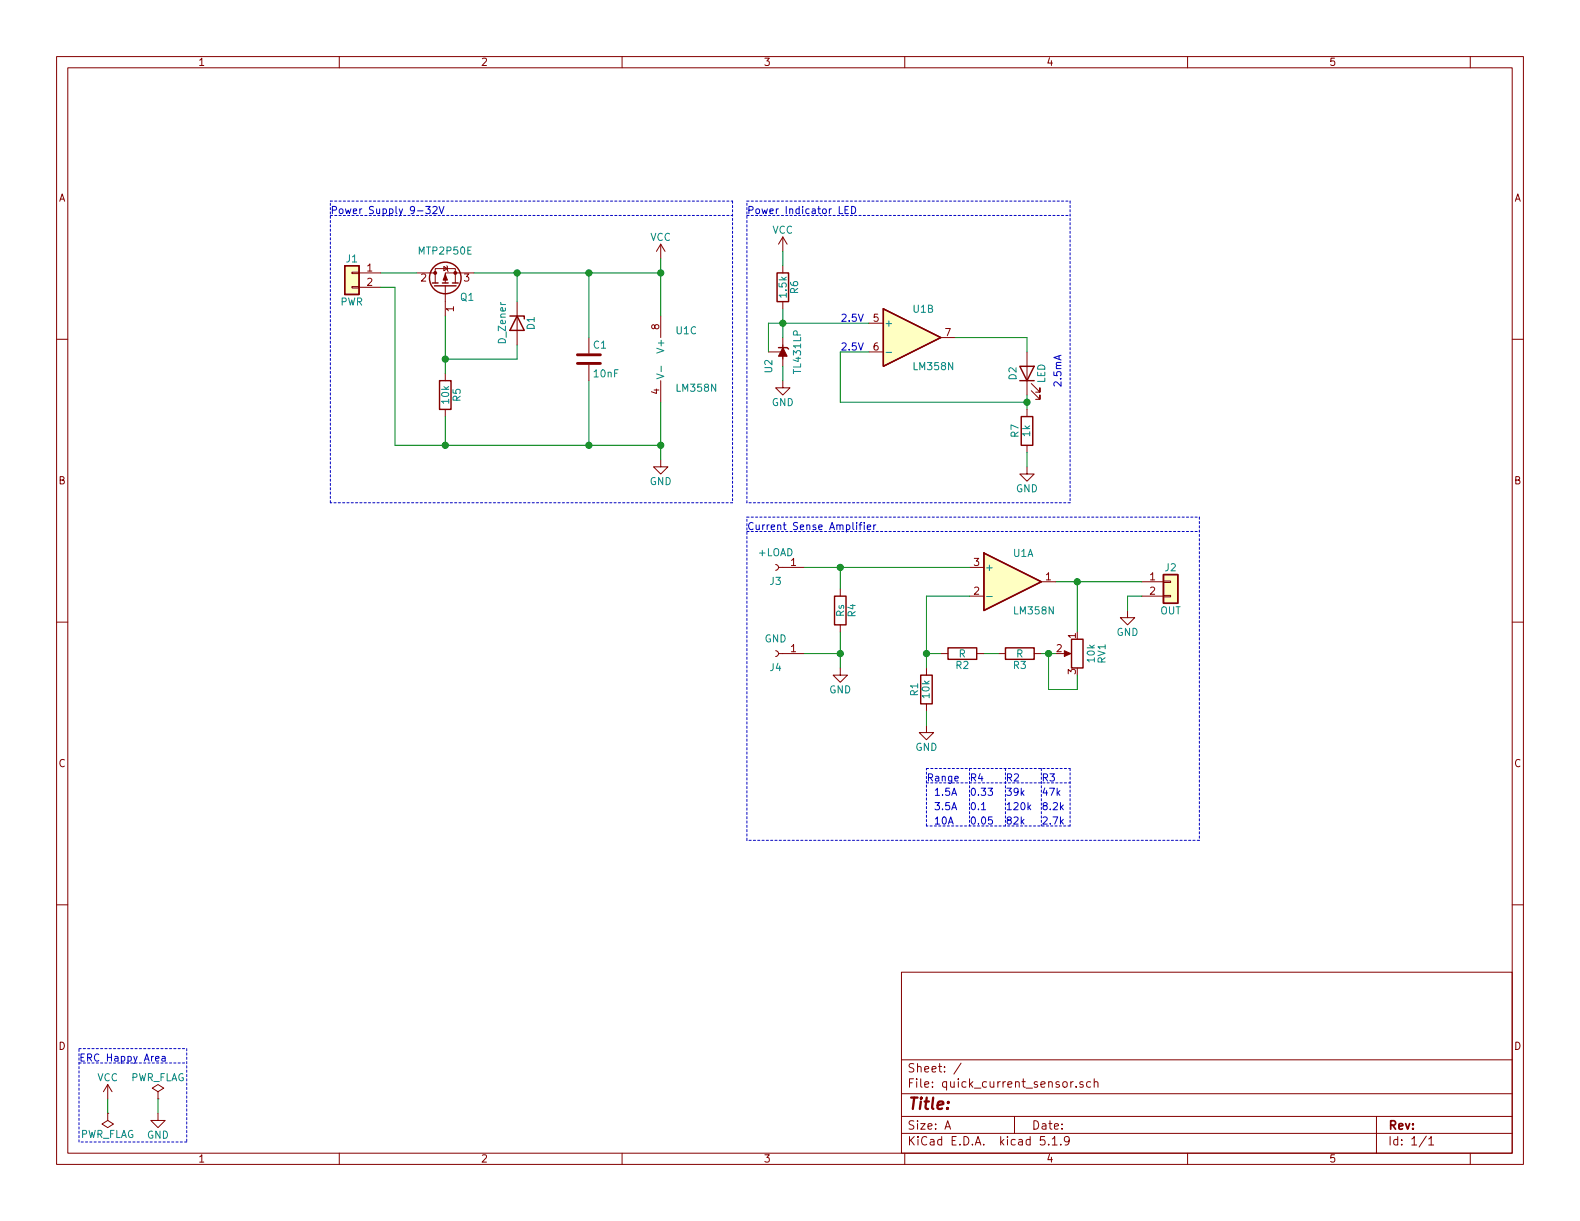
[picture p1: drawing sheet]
EESchema Schematic File Version 4
EELAYER 30 0
EELAYER END
$Descr A 11000 8500
encoding utf-8
Sheet 1 1
Title ""
Date ""
Rev ""
Comp ""
Comment1 ""
Comment2 ""
Comment3 ""
Comment4 ""
$EndDescr
$Comp
L Amplifier_Operational:LM358 U1
U 1 1
P 7050 4050
F 0 "U1" H 7050 4250 50  0000 L CNN
F 1 "LM358N" H 7050 3850 50  0000 L CNN
F 2 "Package_DIP:DIP-8_W7.62mm_LongPads" H 7050 4050 50  0001 C CNN
F 3 "http://www.ti.com/lit/ds/symlink/lm2904-n.pdf" H 7050 4050 50  0001 C CNN
	1    7050 4050
	1    0    0    -1  
$EndComp
$Comp
L Amplifier_Operational:LM358 U1
U 2 1
P 6350 2350
F 0 "U1" H 6350 2550 50  0000 L CNN
F 1 "LM358N" H 6350 2150 50  0000 L CNN
F 2 "Package_DIP:DIP-8_W7.62mm_LongPads" H 6350 2350 50  0001 C CNN
F 3 "http://www.ti.com/lit/ds/symlink/lm2904-n.pdf" H 6350 2350 50  0001 C CNN
	2    6350 2350
	1    0    0    -1  
$EndComp
$Comp
L Amplifier_Operational:LM358 U1
U 3 1
P 4700 2500
F 0 "U1" H 4700 2700 50  0000 L CNN
F 1 "LM358N" H 4700 2300 50  0000 L CNN
F 2 "Package_DIP:DIP-8_W7.62mm_LongPads" H 4700 2500 50  0001 C CNN
F 3 "http://www.ti.com/lit/ds/symlink/lm2904-n.pdf" H 4700 2500 50  0001 C CNN
	3    4700 2500
	1    0    0    -1  
$EndComp
$Comp
L Device:R R4
U 1 1
P 5850 4250
F 0 "R4" V 5930 4250 50  0000 C CNN
F 1 "Rs" V 5850 4250 50  0000 C CNN
F 2 "pl_DalePR:RH-10" V 5780 4250 50  0001 C CNN
F 3 "~" H 5850 4250 50  0001 C CNN
	1    5850 4250
	1    0    0    1   
$EndComp
$Comp
L Device:R R2
U 1 1
P 6700 4550
F 0 "R2" V 6780 4550 50  0000 C CNN
F 1 "R" V 6700 4550 50  0000 C CNN
F 2 "Resistor_THT:R_Axial_DIN0207_L6.3mm_D2.5mm_P10.16mm_Horizontal" V 6630 4550 50  0001 C CNN
F 3 "~" H 6700 4550 50  0001 C CNN
	1    6700 4550
	0    1    1    0   
$EndComp
$Comp
L Device:R R1
U 1 1
P 6450 4800
F 0 "R1" V 6530 4800 50  0000 C CNN
F 1 "10k" V 6450 4800 50  0000 C CNN
F 2 "Resistor_THT:R_Axial_DIN0207_L6.3mm_D2.5mm_P10.16mm_Horizontal" V 6380 4800 50  0001 C CNN
F 3 "~" H 6450 4800 50  0001 C CNN
	1    6450 4800
	-1   0    0    1   
$EndComp
$Comp
L Device:R_POT RV1
U 1 1
P 7500 4550
F 0 "RV1" V 7325 4550 50  0000 C CNN
F 1 "10k" V 7400 4550 50  0000 C CNN
F 2 "Potentiometer_THT:Potentiometer_Bourns_3006P_Horizontal" H 7500 4550 50  0001 C CNN
F 3 "~" H 7500 4550 50  0001 C CNN
	1    7500 4550
	-1   0    0    -1  
$EndComp
$Comp
L power:GND #PWR01
U 1 1
P 4600 3200
F 0 "#PWR01" H 4600 2950 50  0001 C CNN
F 1 "GND" H 4600 3050 50  0000 C CNN
F 2 "" H 4600 3200 50  0001 C CNN
F 3 "" H 4600 3200 50  0001 C CNN
	1    4600 3200
	1    0    0    -1  
$EndComp
$Comp
L Device:C C1
U 1 1
P 4100 2500
F 0 "C1" H 4125 2600 50  0000 L CNN
F 1 "10nF" H 4125 2400 50  0000 L CNN
F 2 "Capacitor_SMD:C_0805_2012Metric_Pad1.18x1.45mm_HandSolder" H 4138 2350 50  0001 C CNN
F 3 "~" H 4100 2500 50  0001 C CNN
	1    4100 2500
	1    0    0    -1  
$EndComp
$Comp
L power:GND #PWR02
U 1 1
P 5850 4650
F 0 "#PWR02" H 5850 4400 50  0001 C CNN
F 1 "GND" H 5850 4500 50  0000 C CNN
F 2 "" H 5850 4650 50  0001 C CNN
F 3 "" H 5850 4650 50  0001 C CNN
	1    5850 4650
	1    0    0    -1  
$EndComp
Wire Wire Line
	5850 4400 5850 4550
Wire Wire Line
	5850 4550 5600 4550
Connection ~ 5850 4550
Wire Wire Line
	5850 4550 5850 4650
Wire Wire Line
	5600 3950 5850 3950
Wire Wire Line
	5850 3950 5850 4100
Wire Wire Line
	7350 4050 7500 4050
Wire Wire Line
	7500 4050 7500 4400
Wire Wire Line
	6550 4550 6450 4550
Wire Wire Line
	6450 4550 6450 4150
Wire Wire Line
	6450 4150 6750 4150
Wire Wire Line
	6450 4550 6450 4650
Connection ~ 6450 4550
$Comp
L power:GND #PWR03
U 1 1
P 6450 5050
F 0 "#PWR03" H 6450 4800 50  0001 C CNN
F 1 "GND" H 6450 4900 50  0000 C CNN
F 2 "" H 6450 5050 50  0001 C CNN
F 3 "" H 6450 5050 50  0001 C CNN
	1    6450 5050
	1    0    0    -1  
$EndComp
Wire Wire Line
	6450 5050 6450 4950
Wire Wire Line
	7500 4050 7950 4050
Connection ~ 7500 4050
$Comp
L power:GND #PWR04
U 1 1
P 7850 4250
F 0 "#PWR04" H 7850 4000 50  0001 C CNN
F 1 "GND" H 7850 4100 50  0000 C CNN
F 2 "" H 7850 4250 50  0001 C CNN
F 3 "" H 7850 4250 50  0001 C CNN
	1    7850 4250
	1    0    0    -1  
$EndComp
Wire Wire Line
	7950 4150 7850 4150
Wire Wire Line
	7850 4150 7850 4250
$Comp
L Device:R R3
U 1 1
P 7100 4550
F 0 "R3" V 7180 4550 50  0000 C CNN
F 1 "R" V 7100 4550 50  0000 C CNN
F 2 "Resistor_THT:R_Axial_DIN0207_L6.3mm_D2.5mm_P10.16mm_Horizontal" V 7030 4550 50  0001 C CNN
F 3 "~" H 7100 4550 50  0001 C CNN
	1    7100 4550
	0    1    1    0   
$EndComp
Wire Wire Line
	6850 4550 6950 4550
Wire Wire Line
	7250 4550 7300 4550
Text Notes 6750 5450 0    50   ~ 0
R4
Text Notes 6450 5450 0    50   ~ 0
Range
Text Notes 7000 5450 0    50   ~ 0
R2
Text Notes 7250 5450 0    50   ~ 0
R3
Text Notes 6500 5550 0    50   ~ 0
1.5A
Text Notes 6500 5650 0    50   ~ 0
3.5A
Text Notes 6500 5750 0    50   ~ 0
10A
Text Notes 6750 5550 0    50   ~ 0
0.33
Text Notes 6750 5650 0    50   ~ 0
0.1
Text Notes 6750 5750 0    50   ~ 0
0.05
Text Notes 7000 5550 0    50   ~ 0
39k
Text Notes 7000 5650 0    50   ~ 0
120k
Text Notes 7000 5750 0    50   ~ 0
82k
Text Notes 7250 5550 0    50   ~ 0
47k
Text Notes 7250 5650 0    50   ~ 0
8.2k
Text Notes 7250 5750 0    50   ~ 0
2.7k
Wire Notes Line
	6450 5450 7450 5450
Wire Notes Line
	7450 5750 6450 5750
Wire Notes Line
	6450 5750 6450 5350
Wire Notes Line
	6450 5350 7450 5350
Wire Notes Line
	7450 5350 7450 5750
Wire Notes Line
	7250 5350 7250 5750
Wire Notes Line
	7000 5350 7000 5750
Wire Notes Line
	6750 5350 6750 5750
$Comp
L Device:LED D2
U 1 1
P 7150 2600
F 0 "D2" H 7150 2700 50  0000 C CNN
F 1 "LED" H 7150 2500 50  0000 C CNN
F 2 "LED_THT:LED_D3.0mm" H 7150 2600 50  0001 C CNN
F 3 "~" H 7150 2600 50  0001 C CNN
	1    7150 2600
	0    -1   -1   0   
$EndComp
$Comp
L Device:R R7
U 1 1
P 7150 3000
F 0 "R7" V 7230 3000 50  0000 C CNN
F 1 "1k" V 7150 3000 50  0000 C CNN
F 2 "Resistor_THT:R_Axial_DIN0207_L6.3mm_D2.5mm_P10.16mm_Horizontal" V 7080 3000 50  0001 C CNN
F 3 "~" H 7150 3000 50  0001 C CNN
	1    7150 3000
	-1   0    0    1   
$EndComp
$Comp
L power:GND #PWR08
U 1 1
P 7150 3250
F 0 "#PWR08" H 7150 3000 50  0001 C CNN
F 1 "GND" H 7150 3100 50  0000 C CNN
F 2 "" H 7150 3250 50  0001 C CNN
F 3 "" H 7150 3250 50  0001 C CNN
	1    7150 3250
	1    0    0    -1  
$EndComp
Wire Wire Line
	6650 2350 7150 2350
Wire Wire Line
	7150 2350 7150 2450
Wire Wire Line
	7150 2750 7150 2800
Wire Wire Line
	7150 3150 7150 3250
Wire Wire Line
	6050 2450 5850 2450
Wire Wire Line
	5850 2450 5850 2800
Wire Wire Line
	5850 2800 7150 2800
Connection ~ 7150 2800
Wire Wire Line
	7150 2800 7150 2850
$Comp
L Reference_Voltage:TL431LP U2
U 1 1
P 5450 2450
F 0 "U2" H 5350 2550 50  0000 C CNN
F 1 "TL431LP" H 5450 2350 50  0000 C CNN
F 2 "Package_TO_SOT_THT:TO-92_W4.0mm_StaggerEven_Horizontal_FlatSideDown" H 5450 2300 50  0001 C CIN
F 3 "http://www.ti.com/lit/ds/symlink/tl431.pdf" H 5450 2450 50  0001 C CIN
	1    5450 2450
	0    -1   -1   0   
$EndComp
$Comp
L Device:R R6
U 1 1
P 5450 2000
F 0 "R6" V 5530 2000 50  0000 C CNN
F 1 "1.5k" V 5450 2000 50  0000 C CNN
F 2 "Resistor_THT:R_Axial_DIN0207_L6.3mm_D2.5mm_P10.16mm_Horizontal" V 5380 2000 50  0001 C CNN
F 3 "~" H 5450 2000 50  0001 C CNN
	1    5450 2000
	1    0    0    -1  
$EndComp
$Comp
L power:VCC #PWR05
U 1 1
P 4600 1800
F 0 "#PWR05" H 4600 1650 50  0001 C CNN
F 1 "VCC" H 4600 1950 50  0000 C CNN
F 2 "" H 4600 1800 50  0001 C CNN
F 3 "" H 4600 1800 50  0001 C CNN
	1    4600 1800
	1    0    0    -1  
$EndComp
$Comp
L power:VCC #PWR06
U 1 1
P 5450 1750
F 0 "#PWR06" H 5450 1600 50  0001 C CNN
F 1 "VCC" H 5450 1900 50  0000 C CNN
F 2 "" H 5450 1750 50  0001 C CNN
F 3 "" H 5450 1750 50  0001 C CNN
	1    5450 1750
	1    0    0    -1  
$EndComp
Wire Wire Line
	5450 1750 5450 1850
Wire Wire Line
	5450 2150 5450 2250
Wire Wire Line
	6050 2250 5450 2250
Connection ~ 5450 2250
Wire Wire Line
	5450 2250 5450 2350
Wire Wire Line
	5350 2450 5350 2250
Wire Wire Line
	5350 2250 5450 2250
$Comp
L power:GND #PWR07
U 1 1
P 5450 2650
F 0 "#PWR07" H 5450 2400 50  0001 C CNN
F 1 "GND" H 5450 2500 50  0000 C CNN
F 2 "" H 5450 2650 50  0001 C CNN
F 3 "" H 5450 2650 50  0001 C CNN
	1    5450 2650
	1    0    0    -1  
$EndComp
Wire Wire Line
	5450 2650 5450 2550
Text Notes 5850 2250 0    50   ~ 0
2.5V
Text Notes 5850 2450 0    50   ~ 0
2.5V
Text Notes 7400 2700 1    50   ~ 0
2.5mA
$Comp
L Device:Q_PMOS_GDS Q1
U 1 1
P 3100 2000
F 0 "Q1" V 3000 1900 50  0000 R TNN
F 1 "MTP2P50E" V 3350 2000 50  0000 C CNN
F 2 "Package_TO_SOT_THT:TO-220-3_Horizontal_TabUp" H 3300 2100 50  0001 C CNN
F 3 "~" H 3100 2000 50  0001 C CNN
	1    3100 2000
	0    -1   -1   0   
$EndComp
$Comp
L Device:D_Zener D1
U 1 1
P 3600 2250
F 0 "D1" H 3600 2350 50  0000 C CNN
F 1 "D_Zener" H 3600 2150 50  0000 C CNN
F 2 "pl_Nexperia:Nexperia_BZV55_SOD80C" H 3600 2250 50  0001 C CNN
F 3 "~" H 3600 2250 50  0001 C CNN
	1    3600 2250
	0    1    1    0   
$EndComp
$Comp
L Device:R R5
U 1 1
P 3100 2750
F 0 "R5" V 3180 2750 50  0000 C CNN
F 1 "10k" V 3100 2750 50  0000 C CNN
F 2 "Resistor_THT:R_Axial_DIN0207_L6.3mm_D2.5mm_P10.16mm_Horizontal" V 3030 2750 50  0001 C CNN
F 3 "~" H 3100 2750 50  0001 C CNN
	1    3100 2750
	1    0    0    -1  
$EndComp
Wire Wire Line
	3600 2100 3600 1900
Wire Wire Line
	3600 1900 3300 1900
Wire Wire Line
	2650 1900 2900 1900
Wire Wire Line
	3100 3100 3100 2900
Wire Wire Line
	3600 1900 4100 1900
Wire Wire Line
	4100 1900 4100 2350
Connection ~ 3600 1900
Wire Wire Line
	4100 2650 4100 3100
Wire Wire Line
	4100 3100 3100 3100
Connection ~ 3100 3100
Wire Wire Line
	3100 2200 3100 2500
Wire Wire Line
	3600 2400 3600 2500
Wire Wire Line
	3600 2500 3100 2500
Connection ~ 3100 2500
Wire Wire Line
	3100 2500 3100 2600
Wire Wire Line
	4100 1900 4600 1900
Wire Wire Line
	4600 1900 4600 2200
Connection ~ 4100 1900
Wire Wire Line
	4600 2800 4600 3100
Wire Wire Line
	4600 3100 4100 3100
Connection ~ 4100 3100
Wire Wire Line
	4600 1900 4600 1800
Connection ~ 4600 1900
Wire Wire Line
	4600 3200 4600 3100
Connection ~ 4600 3100
Text Notes 2300 1500 0    50   ~ 0
Power Supply 9-32V
Wire Notes Line
	2300 1500 5100 1500
Wire Notes Line
	5100 3500 2300 3500
Wire Notes Line
	2300 3500 2300 1400
Wire Notes Line
	2300 1400 5100 1400
Wire Notes Line
	5100 1400 5100 3500
Text Notes 5200 1500 0    50   ~ 0
Power Indicator LED
Wire Notes Line
	5200 1500 7450 1500
Wire Notes Line
	7450 3500 5200 3500
Wire Notes Line
	5200 3500 5200 1400
Wire Notes Line
	5200 1400 7450 1400
Wire Notes Line
	7450 1400 7450 3500
Text Notes 5200 3700 0    50   ~ 0
Current Sense Amplifier
Wire Notes Line
	5200 3700 8350 3700
Wire Notes Line
	8350 5850 5200 5850
Wire Notes Line
	5200 5850 5200 3600
Wire Notes Line
	5200 3600 8350 3600
Wire Notes Line
	8350 3600 8350 5850
$Comp
L power:VCC #PWR0101
U 1 1
P 750 7650
F 0 "#PWR0101" H 750 7500 50  0001 C CNN
F 1 "VCC" H 750 7800 50  0000 C CNN
F 2 "" H 750 7650 50  0001 C CNN
F 3 "" H 750 7650 50  0001 C CNN
	1    750  7650
	1    0    0    -1  
$EndComp
$Comp
L power:GND #PWR0102
U 1 1
P 1100 7750
F 0 "#PWR0102" H 1100 7500 50  0001 C CNN
F 1 "GND" H 1100 7600 50  0000 C CNN
F 2 "" H 1100 7750 50  0001 C CNN
F 3 "" H 1100 7750 50  0001 C CNN
	1    1100 7750
	1    0    0    -1  
$EndComp
$Comp
L power:PWR_FLAG #FLG0101
U 1 1
P 1100 7650
F 0 "#FLG0101" H 1100 7725 50  0001 C CNN
F 1 "PWR_FLAG" H 1100 7800 50  0000 C CNN
F 2 "" H 1100 7650 50  0001 C CNN
F 3 "~" H 1100 7650 50  0001 C CNN
	1    1100 7650
	1    0    0    -1  
$EndComp
$Comp
L power:PWR_FLAG #FLG0102
U 1 1
P 750 7750
F 0 "#FLG0102" H 750 7825 50  0001 C CNN
F 1 "PWR_FLAG" H 750 7900 50  0000 C CNN
F 2 "" H 750 7750 50  0001 C CNN
F 3 "~" H 750 7750 50  0001 C CNN
	1    750  7750
	-1   0    0    1   
$EndComp
Wire Wire Line
	750  7650 750  7750
Wire Wire Line
	1100 7650 1100 7750
Text Notes 550  7400 0    50   ~ 0
ERC Happy Area
Wire Notes Line
	550  7400 1300 7400
Wire Notes Line
	1300 7950 550  7950
Wire Notes Line
	550  7950 550  7300
Wire Notes Line
	550  7300 1300 7300
Wire Notes Line
	1300 7300 1300 7950
Wire Wire Line
	7500 4700 7500 4800
Wire Wire Line
	7500 4800 7300 4800
Wire Wire Line
	7300 4800 7300 4550
Connection ~ 7300 4550
Wire Wire Line
	7300 4550 7350 4550
Connection ~ 5850 3950
Wire Wire Line
	2650 2000 2750 2000
Wire Wire Line
	2750 2000 2750 3100
Wire Wire Line
	2750 3100 3100 3100
$Comp
L Connector_Generic:Conn_01x02 J2
U 1 1
P 8150 4050
F 0 "J2" H 8150 4150 50  0000 C CNN
F 1 "OUT" H 8150 3850 50  0000 C CNN
F 2 "pl_TerminalBlock:WJ127-5.0-2P" H 8150 4050 50  0001 C CNN
F 3 "~" H 8150 4050 50  0001 C CNN
	1    8150 4050
	1    0    0    -1  
$EndComp
$Comp
L Connector:Conn_01x01_Female J3
U 1 1
P 5400 3950
F 0 "J3" H 5400 4050 50  0000 C CNN
F 1 "+LOAD" H 5400 3850 50  0000 C CNN
F 2 "pl_Banana:banana_edge_mount" H 5400 3950 50  0001 C CNN
F 3 "~" H 5400 3950 50  0001 C CNN
	1    5400 3950
	-1   0    0    1   
$EndComp
$Comp
L Connector:Conn_01x01_Female J4
U 1 1
P 5400 4550
F 0 "J4" H 5400 4650 50  0000 C CNN
F 1 "GND" H 5400 4450 50  0000 C CNN
F 2 "pl_Banana:banana_edge_mount" H 5400 4550 50  0001 C CNN
F 3 "~" H 5400 4550 50  0001 C CNN
	1    5400 4550
	-1   0    0    1   
$EndComp
$Comp
L Connector_Generic:Conn_01x02 J1
U 1 1
P 2450 1900
F 0 "J1" H 2450 2000 50  0000 C CNN
F 1 "PWR" H 2450 1700 50  0000 C CNN
F 2 "pl_TerminalBlock:WJ127-5.0-2P" H 2450 1900 50  0001 C CNN
F 3 "~" H 2450 1900 50  0001 C CNN
	1    2450 1900
	-1   0    0    -1  
$EndComp
Wire Wire Line
	5850 3950 6750 3950
$EndSCHEMATC
